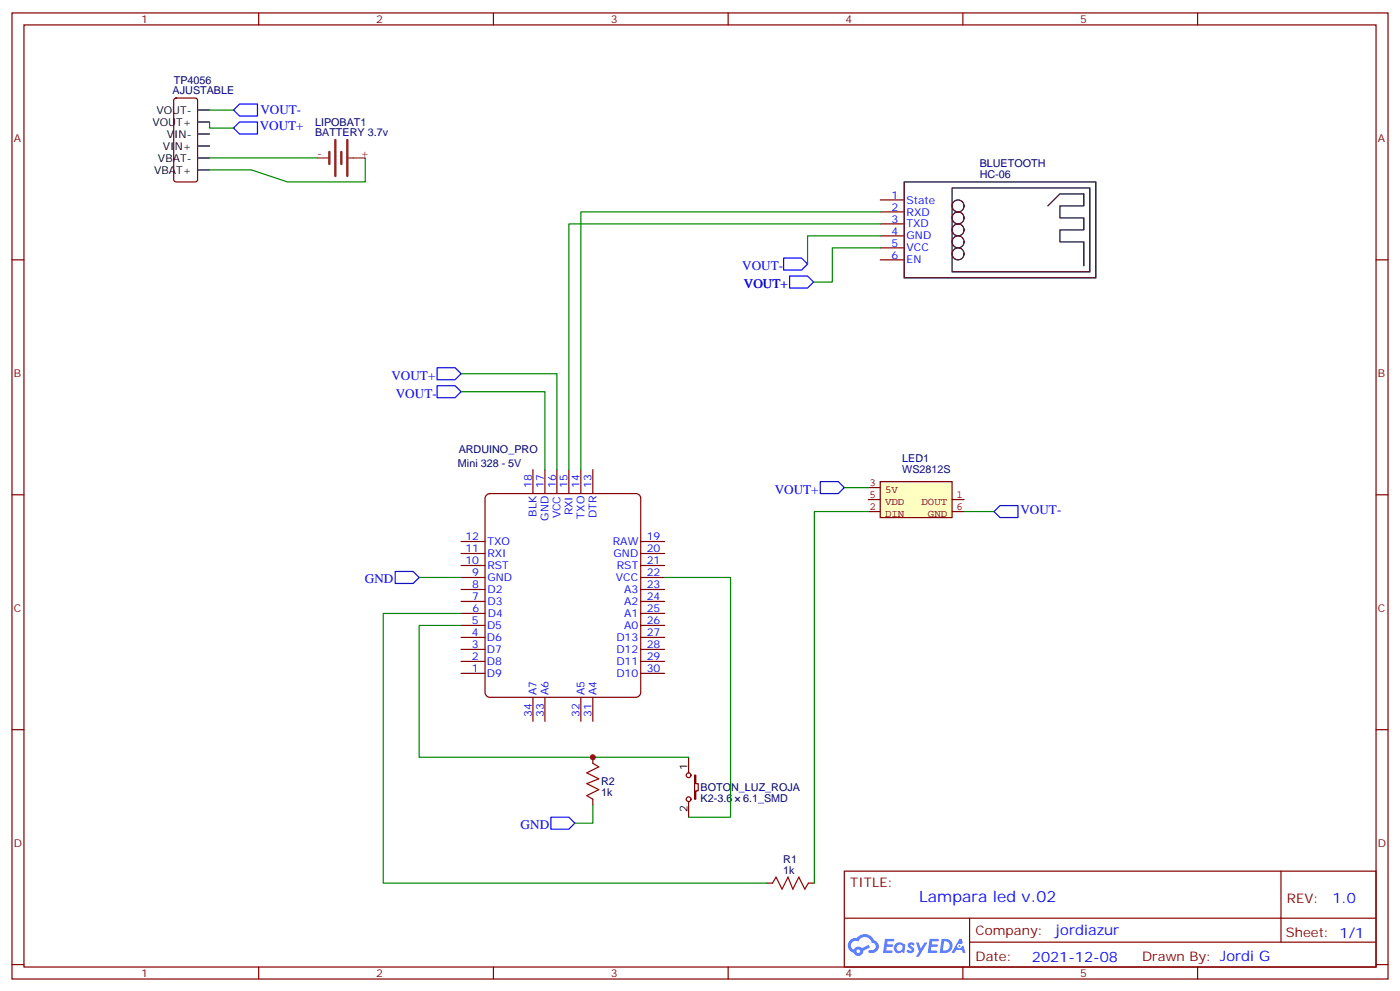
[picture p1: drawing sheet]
<svg xmlns="http://www.w3.org/2000/svg" width="412mm" height="292mm" viewBox="0 0 412 292" stroke-linecap="round" stroke-linejoin="round" font-family="sans-serif">
<g fill="none" stroke="#870000" stroke-width=".35">
<path d="M3.5 3.8h405.4v284.3h-405.4zM7.1 7.3h398.2v277.3h-398.2zM76.2 3.8v3.5M145.3 3.8v3.5M214.5 3.8v3.5M283.6 3.8v3.5M352.8 3.8v3.5M3.5 76.5h3.6M405.3 76.5h3.6M3.5 145.6h3.6M405.3 145.6h3.6M3.5 214.8h3.6"/>
<path d="M405.3 214.8h3.6M248.7 256.4h156.6v28.2h-156.6zM377.3 256.4v20.9M248.7 270.2h156.5M285.6 277.3h119.6M285.6 270.2v14.2M3.5 283.9h3.6M76.2 284.6v3.5M145.3 284.6v3.5M214.5 284.6v3.5M283.6 284.6v3.5M352.8 284.6v3.5"/>
<path d="M405.3 283.9h3.6"/>
</g>
<g fill="#5487ff">
<path d="M267.7 277.6a1.22 1.22 0 0 1 1.7 .2l-.4 .6a.47 .47 0 0 0-.3-.4 .47 .47 0 0 0-.5 .2l.1 .2a1.14 1.14 0 0 1 .8 1.8 1.14 1.14 0 0 1-1.9 0l-.2-.2 .5-.6 .7 .5a.29 .29 0 0 0 .3-.3 .29 .29 0 0 0-.2-.3 1.04 1.04 0 0 1-.6-1.7z"/>
<path d="M260.7 276.3h2.4l.3 .2-.2 .5-1.8 .1-.1 .8h1.5l.3 .4-.3 .4h-1.6l-.2 1.1h1.7l.2 .3-.2 .3-2.6 .1z"/>
<path d="M273.8 276.3h2.4l.3 .2-.1 .5-1.8 .1-.2 .8h1.6l.3 .4-.4 .4h-1.6l-.1 1.1h1.7l.2 .3-.2 .3-2.6 .1z"/>
<path d="M282.6 276.3h.7l.3 1.3-.6 .3a.69 .69 0 0 0-1 .3 .69 .69 0 0 0 .4 .9 .69 .69 0 0 0 .9-.6l.5-.2 .6 2.2h-.8l-.2-.9h-1.8l-.5 .9h-.8z"/>
<path d="M269.8 277.4h.8l.6 1.8 1.1-1.8h.9l-2.6 4.2h-.8l.9-1.5z"/>
<path d="M277.4 276.3l-.6 4.2h1.3a2.11 2.11 0 0 0 2.5-2.1 2.11 2.11 0 0 0-2.5-2.1zM278.1 277.1a1.39 1.39 0 0 1 1.7 1.4 1.39 1.39 0 0 1-1.8 1.3h-.3z"/>
<path d="M263.7 277.9a1.54 1.54 0 0 0-.1 2.2 1.54 1.54 0 0 0 2.2 .1l.6 .3 .3-2.3-.2-.3h-.4a1.49 1.49 0 0 0-2.4 0zM264 278.9a.94 .94 0 0 1 1.8 0 .94 .94 0 0 1-1.8 0z"/>
<path d="M250.4 276.7a2.18 2.18 0 0 0 1.1 3.7 1.44 1.44 0 0 0 1.6 .9 1.44 1.44 0 0 0 1.2-1.4l2-1.1-.5-.7-1.9 1a1.47 1.47 0 0 0-2.4 .4 1.39 1.39 0 0 1-.7-1.9 1.39 1.39 0 0 1 2-.5 2.12 2.12 0 0 1 2.2-1.3 2.12 2.12 0 0 1 1.9 1.7 1.14 1.14 0 0 1 1.1 1.4 1.14 1.14 0 0 1-1.7 .7 .43 .43 0 0 0-.5 .4 .43 .43 0 0 0 .4 .5 1.98 1.98 0 0 0 2.5-1.2 1.98 1.98 0 0 0-1.2-2.6 3.1 3.1 0 0 0-5.3-.6l-.9 .1zM252.3 280a.55 .55 0 0 1 1.1 0 .55 .55 0 0 1-1.1 0z"/>
<circle cx="282.6" cy="278.4" r=".26"/>
</g>
<path d="M143.2 145.9l1.1-.6h43a1.41 1.41 0 0 1 1.4 1.4v57.1a1.51 1.51 0 0 1-1.4 1.4h-43a1.51 1.51 0 0 1-1.4-1.4v-57.1z" fill="#fff" stroke="#800000" stroke-width=".35"/>
<g fill="none" stroke="#870000" stroke-width=".35">
<path d="M51.4 29.1l.5-.2h5.6l.7 .4v23.5l-.5 .7-5.8 .1-.7-.5v-23.5zM259.3 58.8h7M259.3 62.4h7M259.3 65.9h7M259.3 69.4h7M259.3 73h7M259.3 76.5h7M157 138.2v7.1M160.5 138.2v7.1M164 138.2v7.1M167.6 138.2v7.1M171.1 138.2v7.1"/>
<path d="M174.6 138.2v7.1M135.8 159.4h7.1M188.7 159.4h7.1M135.8 177h7.1M135.8 173.5h7.1M135.8 170h7.1M135.8 166.4h7.1M135.8 162.9h7.1M188.7 177h7.1M188.7 173.5h7.1M188.7 170h7.1M188.7 166.4h7.1"/>
<path d="M188.7 162.9h7.1M135.8 198.2h7.1M135.8 194.7h7.1M135.8 191.1h7.1M135.8 187.6h7.1M135.8 184.1h7.1M135.8 180.6h7.1M188.7 198.2h7.1M188.7 194.7h7.1M188.7 191.1h7.1M188.7 187.6h7.1M188.7 184.1h7.1"/>
<path d="M188.7 180.6h7.1M157 205.2v7.1M160.5 205.2v7.1M171.1 205.2v7.1M174.6 205.2v7.1"/>
</g>
<g fill="none" stroke="#000" stroke-width=".35">
<path d="M58.2 39.4h3.5M58.2 35.9h3.5M58.2 32.4h3.5M58.2 50h3.5M58.2 46.5h3.5M58.2 43h3.5M266.3 53.6h56.5v28.2h-56.5zM280.5 55.3h40.5v24.7h-40.5zM308.7 60.6l3.5-3.5h7.1v3.5h-7.1v3.5h7.1v3.6h-7.1v3.5h7.1v7"/>
<circle cx="282.2" cy="67.7" r="1.76"/>
<circle cx="282.2" cy="74.7" r="1.76"/>
<circle cx="282.2" cy="60.6" r="1.76"/>
<circle cx="282.2" cy="71.2" r="1.76"/>
<circle cx="282.2" cy="64.1" r="1.76"/>
</g>
<path d="M97 44.7v3.6M98.8 41.2v10.6M100.5 44.7v3.6M102.3 41.2v10.6" fill="none" stroke="#8c2424" stroke-width=".71"/>
<path d="M93.5 46.5h3.5M102.7 46.5h4.9" fill="none" stroke="#8c2424" stroke-width=".35"/>
<path d="M61.7 35.9v1.8h7.1M61.7 32.4h7.1M61.7 46.5h31.8M107.6 46.5v7.1h-22.9l-10.6-3.6h-12.4M259.3 62.4h-88.2v75.8M259.3 65.9h-91.7v72.3M135.8 110h28.2v28.2M135.8 115.3h24.7v22.9" fill="none" stroke="#008700" stroke-width=".35"/>
<path d="M68.8 37.7l1.8-1.8h5.2v3.5h-5.2zM70.6 30.6h5.2v3.5h-5.2l-1.8-1.7zM128.8 108.2h5.3l1.7 1.8-1.7 1.8h-5.3zM128.8 113.5h5.3l1.7 1.8-1.7 1.8h-5.3z" fill="none" stroke="#00f" stroke-width=".35"/>
<path d="M259.3 141.7h21.2v10.6h-21.2z" fill="#ffffc2" stroke="#850000" stroke-width=".35"/>
<path d="M255.8 147h3.5M255.8 150.6h3.5M255.8 143.5h3.5M280.5 147h3.5M280.5 150.6h3.5" fill="none" stroke="#850000" stroke-width=".35"/>
<path d="M230.8 76h5.3l1.8 1.7-1.8 1.8h-5.3zM232.6 81.2h5.3l1.7 1.8-1.7 1.8h-5.3zM241.7 141.7h5.2l1.8 1.8-1.8 1.8h-5.2zM294.6 148.8h5.3v3.5h-5.3l-1.8-1.7zM116.4 168.2h5.3l1.8 1.8-1.8 1.7h-5.3zM162.3 240.5h5.3l1.7 1.8-1.7 1.8h-5.3z" fill="none" stroke="#00f" stroke-width=".35"/>
<path d="M259.3 69.4h-21.4v8.3M259.3 73h-14.1v10h-5.6M248.7 143.5h7.1M255.8 150.6h-15.9v109.3M284 150.6h8.8M123.5 170h12.3M195.8 170h19.4v70.5h-12.4M135.8 180.6h-22.9v79.3h112.9M135.8 184.1h-12.3v38.8h79.3M174.6 237v5.3h-5.3" fill="none" stroke="#008700" stroke-width=".35"/>
<path d="M174.6 224.6l1.8 1.1-3.5 1.8 3.5 1.7-3.5 1.4 3.5 1.8-3.5 1.8 1.7 1M227.5 259.9l1.1-1.7 1.8 3.5 1.7-3.5 1.4 3.5 1.8-3.5 1.8 3.5 1-1.8" fill="none" stroke="#a10000" stroke-width=".35"/>
<g fill="none" stroke="#870000" stroke-width=".35">
<path d="M174.6 222.9v1.7M174.6 235.2v1.8M202.8 222.9v4.6M202.8 235.9v4.6M204.6 228.2h.4v2.4h.7v2.2h-.7v2.4h-.4zM225.8 259.9h1.7M238.1 259.9h1.8"/>
<circle cx="202.8" cy="228.2" r=".71"/>
<circle cx="202.8" cy="235.2" r=".71"/>
</g>
<circle cx="174.6" cy="222.9" r=".88" fill="#c00"/>
<text font-size="4.6" fill="#00f" x="270.8" y="265.4">Lampara led v.02</text>
<g font-size="4.2" fill="#00f">
<text x="392.5" y="265.7">1.0</text>
<text x="310.9" y="275.2">jordiazur</text>
<text x="304" y="283">2021-12-08</text>
</g>
<g font-size="3.9" fill="#00f">
<text x="76.7" y="33.6">VOUT-</text>
<text x="76.5" y="38.4">VOUT+</text>
<text x="218.7" y="79.5">VOUT-</text>
<text x="219.1" y="84.8">VOUT+</text>
<text x="115.3" y="111.8">VOUT+</text>
<text x="116.6" y="117.1">VOUT-</text>
<text x="228.2" y="145.3">VOUT+</text>
<text x="300.6" y="151.3">VOUT-</text>
<text x="107.5" y="171.7">GND</text>
<text x="153.4" y="244.1">GND</text>
</g>
<g font-size="3.9" fill="#800">
<text x="250.5" y="261">TITLE:</text>
<text x="379.1" y="265.7">REV:</text>
<text x="287.4" y="275.2">Company:</text>
<text x="378.7" y="275.8">Sheet: 1/1</text>
<text x="287.4" y="282.9">Date:</text>
<text x="336.4" y="282.9">Drawn By: Jordi G</text>
</g>
<g font-size="3.2" fill="#800">
<text x="41.6" y="6.8">1</text>
<text x="110.8" y="6.8">2</text>
<text x="179.9" y="6.8">3</text>
<text x="249.1" y="6.8">4</text>
<text x="318.2" y="6.8">5</text>
<text x="4.1" y="41.9">A</text>
<text x="405.9" y="41.9">A</text>
<text x="4.1" y="111.1">B</text>
<text x="405.9" y="111.1">B</text>
<text x="4.1" y="180.2">C</text>
<text x="405.9" y="180.2">C</text>
<text x="4.1" y="249.3">D</text>
<text x="405.9" y="249.3">D</text>
<text x="41.6" y="287.6">1</text>
<text x="110.8" y="287.6">2</text>
<text x="179.9" y="287.6">3</text>
<text x="249.1" y="287.6">4</text>
<text x="318.2" y="287.6">5</text>
</g>
<g font-size="3.2" fill="#000080">
<text x="50.9" y="27.8">AJUSTABLE</text>
<text x="51.2" y="24.6">TP4056</text>
<text x="92.8" y="40.1">BATTERY 3.7v</text>
<text x="92.8" y="37">LIPOBAT1</text>
<text x="288.6" y="52.5">HC-06</text>
<text x="288.6" y="49.3">BLUETOOTH</text>
<text x="134.9" y="137.6">Mini 328 - 5V</text>
<text x="135.1" y="133.3">ARDUINO_PRO</text>
<text x="265.8" y="136.1">LED1</text>
<text x="265.8" y="139.3">WS2812S</text>
<text x="177.1" y="231">R2</text>
<text x="206.4" y="232.8">BOTON_LUZ_ROJA</text>
<text x="177.1" y="234.2">1k</text>
<text x="206.4" y="235.9">K2-3.6</text>
<text x="218.9" y="235.9">6.1_SMD</text>
<text x="230.7" y="257.1">1k</text>
<text x="230.7" y="253.9">R1</text>
</g>
<g font-size="3.2">
<text x="46.1" y="33.4">VOUT-</text>
<text x="44.9" y="37">VOUT+</text>
<text x="49.1" y="40.5">VIN-</text>
<text x="46.5" y="47.6">VBAT-</text>
<text x="48" y="44">VIN+</text>
<text x="45.4" y="51.1">VBAT+</text>
<text x="202.5" y="226.8" transform="rotate(-90 202.5 226.8)">1</text>
<text x="202.5" y="239" transform="rotate(-90 202.5 239)">2</text>
</g>
<g font-size="3.2" fill="#8d2323">
<text x="93.5" y="46.1">-</text>
<text x="106.2" y="46.1">+</text>
</g>
<g font-size="3.2" fill="#00f">
<text x="262.6" y="58.5">1</text>
<text x="267.1" y="59.9">State</text>
<text x="262.6" y="62">2</text>
<text x="262.6" y="65.5">3</text>
<text x="267.1" y="63.4">RXD</text>
<text x="262.6" y="69.1">4</text>
<text x="267.1" y="67">TXD</text>
<text x="267.1" y="70.5">GND</text>
<text x="262.6" y="72.6">5</text>
<text x="262.6" y="76.1">6</text>
<text x="267.1" y="74">VCC</text>
<text x="267.1" y="77.5">EN</text>
<text x="156.6" y="143.5" transform="rotate(-90 156.6 143.5)">18</text>
<text x="160.2" y="143.5" transform="rotate(-90 160.2 143.5)">17</text>
<text x="163.7" y="143.5" transform="rotate(-90 163.7 143.5)">16</text>
<text x="167.2" y="143.5" transform="rotate(-90 167.2 143.5)">15</text>
<text x="170.7" y="143.5" transform="rotate(-90 170.7 143.5)">14</text>
<text x="174.3" y="143.5" transform="rotate(-90 174.3 143.5)">13</text>
<text x="158" y="152.1" transform="rotate(-90 158 152.1)">BLK</text>
<text x="161.6" y="153.3" transform="rotate(-90 161.6 153.3)">GND</text>
<text x="165.1" y="152.6" transform="rotate(-90 165.1 152.6)">VCC</text>
<text x="168.6" y="151.7" transform="rotate(-90 168.6 151.7)">RXI</text>
<text x="172.2" y="152.6" transform="rotate(-90 172.2 152.6)">TXO</text>
<text x="175.7" y="152.6" transform="rotate(-90 175.7 152.6)">DTR</text>
<text x="137.1" y="159">12</text>
<text x="143.6" y="160.4">TXO</text>
<text x="180.5" y="160.4">RAW</text>
<text x="190.5" y="159">19</text>
<text x="137.1" y="166.1">10</text>
<text x="137.1" y="162.6">11</text>
<text x="143.6" y="167.5">RST</text>
<text x="143.6" y="164">RXI</text>
<text x="180.7" y="164">GND</text>
<text x="181.7" y="167.5">RST</text>
<text x="190.5" y="162.6">20</text>
<text x="190.5" y="166.1">21</text>
<text x="139.1" y="173.1">8</text>
<text x="139.1" y="169.6">9</text>
<text x="143.6" y="171">GND</text>
<text x="181.4" y="171">VCC</text>
<text x="190.5" y="169.6">22</text>
<text x="190.5" y="173.1">23</text>
<text x="139.1" y="176.7">7</text>
<text x="143.6" y="178.1">D3</text>
<text x="143.6" y="174.6">D2</text>
<text x="183.8" y="174.6">A3</text>
<text x="183.8" y="178.1">A2</text>
<text x="190.5" y="176.7">24</text>
<text x="139" y="183.8">5</text>
<text x="139.2" y="180.1">6</text>
<text x="143.5" y="185.2">D5</text>
<text x="143.7" y="181.5">D4</text>
<text x="183.8" y="181.6">A1</text>
<text x="183.8" y="185.1">A0</text>
<text x="190.5" y="180.2">25</text>
<text x="190.5" y="183.7">26</text>
<text x="139" y="190.8">3</text>
<text x="139" y="187.2">4</text>
<text x="143.4" y="188.6">D6</text>
<text x="181.6" y="188.7">D13</text>
<text x="190.5" y="187.3">27</text>
<text x="190.5" y="190.8">28</text>
<text x="139" y="197.8">1</text>
<text x="139" y="194.3">2</text>
<text x="143.4" y="195.7">D8</text>
<text x="143.4" y="192.2">D7</text>
<text x="181.6" y="192.2">D12</text>
<text x="181.6" y="195.7">D11</text>
<text x="190.5" y="194.3">29</text>
<text x="190.5" y="197.8">30</text>
<text x="143.4" y="199.2">D9</text>
<text x="181.6" y="199.2">D10</text>
<text x="158" y="204.5" transform="rotate(-90 158 204.5)">A7</text>
<text x="161.6" y="204.5" transform="rotate(-90 161.6 204.5)">A6</text>
<text x="172.2" y="204.5" transform="rotate(-90 172.2 204.5)">A5</text>
<text x="175.7" y="204.5" transform="rotate(-90 175.7 204.5)">A4</text>
<text x="156.6" y="211" transform="rotate(-90 156.6 211)">34</text>
<text x="160.2" y="211" transform="rotate(-90 160.2 211)">33</text>
<text x="170.7" y="211" transform="rotate(-90 170.7 211)">32</text>
<text x="174.3" y="211" transform="rotate(-90 174.3 211)">31</text>
</g>
<g font-size="3.2" fill="#840000">
<text x="256.1" y="143.2">3</text>
<text x="256.1" y="146.7">5</text>
<text x="260.7" y="145">5V</text>
<text x="260.7" y="148.5">VDD</text>
<text x="271.4" y="148.5">DOUT</text>
<text x="281.7" y="146.7">1</text>
<text x="256.1" y="150.2">2</text>
<text x="260.7" y="152.1">DIN</text>
<text x="273.3" y="152.1">GND</text>
<text x="281.7" y="150.2">6</text>
</g>
</svg>
